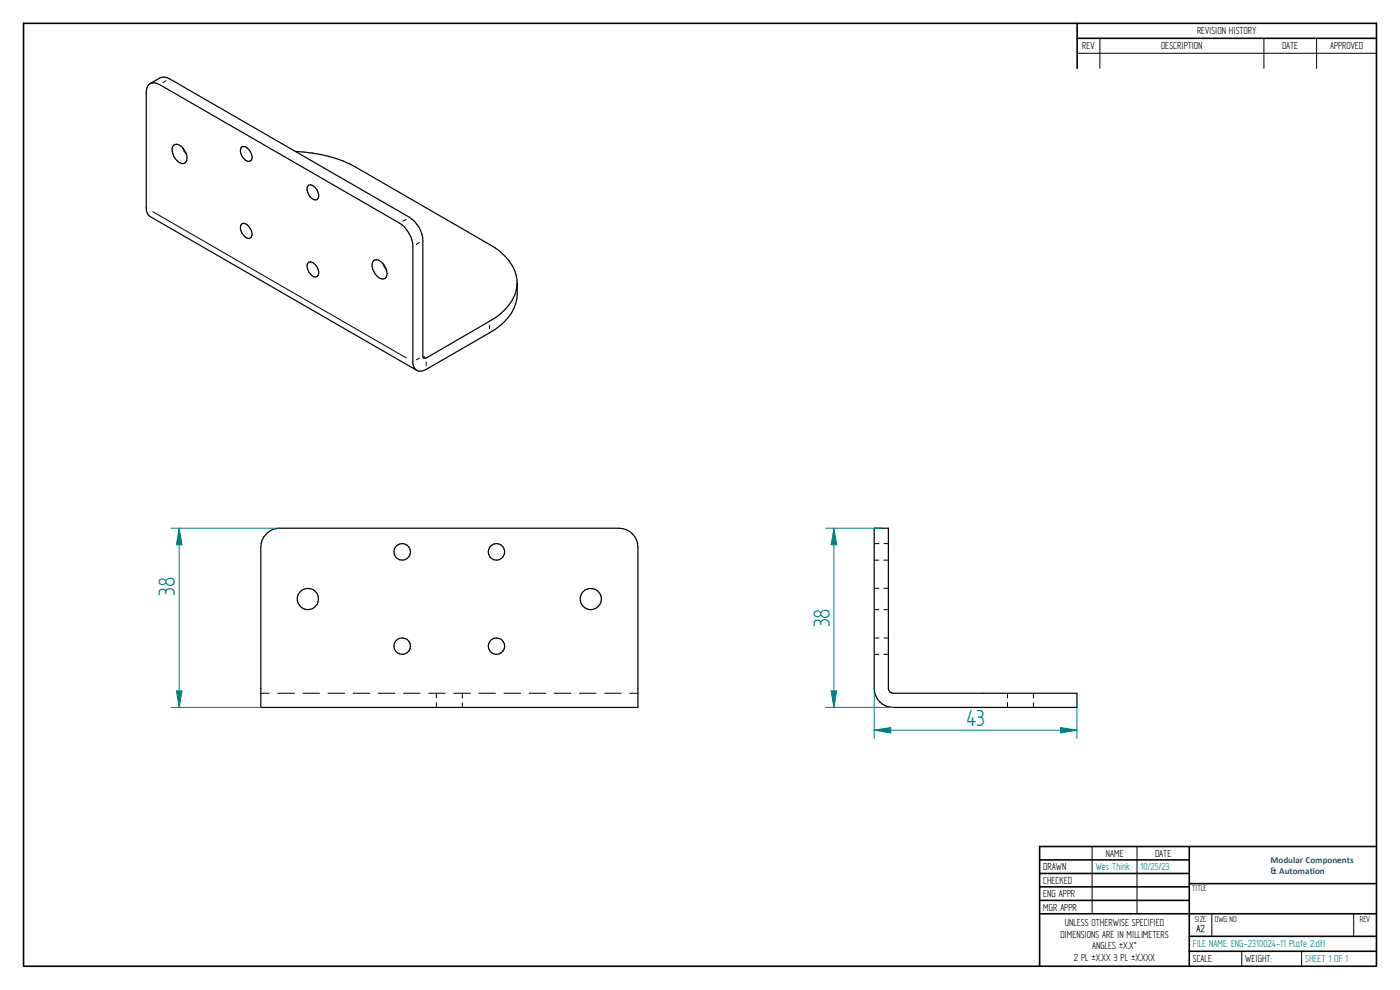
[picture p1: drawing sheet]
<svg xmlns="http://www.w3.org/2000/svg" width="297mm" height="210mm" viewBox="0 0 297 210" stroke-linecap="round" stroke-linejoin="round" font-family="sans-serif">
<g fill="none" stroke="#000" stroke-width=".34">
<path d="M5 5h287v200h-287zM228.5 5v9.5M228.5 8.1h63.5M252.3 179.6v25.4M292 179.6h-71.4v25.4M220.6 182.4h31.7M220.6 185.3h31.7M220.6 188.1h31.7M220.6 191h31.7M220.6 193.8h71.4M252.3 187.5h39.7M252.3 198.6h39.7"/>
<path d="M252.3 201.8h39.7"/>
</g>
<g fill="none" stroke="#000" stroke-width=".21">
<path d="M35.2 17.1l-.7 .4M228.5 11.3h63.5M233.3 8.1v6.4M268.1 8.1v6.4M279.3 8.1v6.4M32.4 44.9l53.8 31M86.2 46.5l-.7 .4M89 51.4l-.7 .5M89 75.9l-.7 .4M90 75.6l.1 .2M90.4 76.8v.8M103.8 69v.8"/>
<path d="M185.5 115.3h1M185.5 118.8h.9M187.5 118.8h1M187.5 115.3h1M185.5 124.8h1M185.5 129.3h.9M185.5 135.3h1M185.5 138.8h.9M187.5 129.3h1M187.5 138.8h1M187.5 124.8h1M187.5 135.3h1"/>
<path d="M55.3 147.1h1.8M58.9 147.1h3.5M64.3 147.1h3.5M69.6 147.1h3.5M74.9 147.1h3.5M80.3 147.1h3.5M85.6 147.1h3.5M90.9 147.1h3.5M92.6 147.1v.9M92.6 149.1v1M96.3 147.1h3.5M98.1 147.1v1"/>
<path d="M98.1 149.1v1M101.6 147.1h3.5M106.9 147.1h3.5M112.3 147.1h3.5M117.6 147.1h3.5M122.9 147.1h3.5M128.3 147.1h3.5M133.6 147.1h1.7M213.7 147.1v.9M213.7 149.1v1M219.2 147.1v1M219.2 149.1v1"/>
<path d="M231.7 179.6v14.2M241.2 179.6v14.2M257.1 193.9v4.7M287.2 193.9v4.7M263.4 201.8v3.2M276.1 201.8v3.2"/>
</g>
<g fill="none" stroke="#000" stroke-width=".25">
<path d="M31.8 17.7a2.08 2.08 0 0 1 2.1 .2l50.9 29.4a6.4 6.4 0 0 1 2.8 4.9v24.6a1.98 1.98 0 0 0 .8 1.8M31.8 17.7l2.2-1.2a2.08 2.08 0 0 1 2 .2l50.9 29.4a6.1 6.1 0 0 1 2.8 4.9v24.8l.4 .2 .3-.1 13.4-7.7a10.3 10.3 0 0 0 5.9-7.7 9.1 9.1 0 0 0-4.6-7.9l-29.5-17.1a28.6 28.6 0 0 0-12.9-3.4M31.8 17.7a2.09 2.09 0 0 0-.8 1.9v24.5a2.09 2.09 0 0 0 .8 1.8l56.6 32.7M36.8 30.8a1.69 1.69 0 0 1 2.3 1.1 2.03 2.03 0 0 1 .1 2.7 2.01 2.01 0 0 1-2.3-1.5 2.28 2.28 0 0 1-.1-2.3zM38.8 31.4l.7 1.3M51.4 31.1a2.05 2.05 0 0 1 2.1 2 .84 .84 0 0 1-.4 1.1 .84 .84 0 0 1-1.1-.2 2.38 2.38 0 0 1-.9-2.6zM65.5 39.3a1.96 1.96 0 0 1 2.1 2 .83 .83 0 0 1-.4 1.1 .83 .83 0 0 1-1-.3 2.43 2.43 0 0 1-.9-2.6zM51.4 47.5a1.83 1.83 0 0 1 1.9 1.5 1.07 1.07 0 0 1-.5 1.6 2.31 2.31 0 0 1-1.7-2.9zM65.5 55.6a1.96 1.96 0 0 1 2.1 2 .84 .84 0 0 1-.3 1.1 .84 .84 0 0 1-1.1-.2 2.43 2.43 0 0 1-.9-2.6zM79.2 55.3a1.44 1.44 0 0 1 2 .6 2.46 2.46 0 0 1 .5 3.2 2.01 2.01 0 0 1-2.4-1.4 2.22 2.22 0 0 1-.1-2.4zM81.2 55.9l.8 1.3M109.7 60a9.7 9.7 0 0 1-4.7 9.9l-14.6 8.5a2.01 2.01 0 0 1-2 .2"/>
<path d="M56.5 113.2a3.7 3.7 0 0 1 2.8-1.1h72a4 4 0 0 1 4 4v34h-80v-34a3.9 3.9 0 0 1 1.2-2.9zM185.5 112.1h3v33.9a1.01 1.01 0 0 0 1 1.1h39v3h-39a4 4 0 0 1-4-4.1z"/>
<circle cx="85.3" cy="117.1" r="1.76"/>
<circle cx="105.3" cy="117.1" r="1.75"/>
<circle cx="65.3" cy="127.1" r="2.26"/>
<circle cx="85.3" cy="137.1" r="1.76"/>
<circle cx="105.3" cy="137.1" r="1.73"/>
<circle cx="125.3" cy="127.1" r="2.26"/>
</g>
<path d="M175.1 112.1h11.9M176.9 112.1l.6 3.5h-1.2zM175.1 150.1h14.4" fill="none" stroke="#008080" stroke-width=".21"/>
<path d="M176.9 112.1l.6 3.5h-1.2z" fill="#008080"/>
<path d="M176.3 146.6h1.2l-.6 3.5z" fill="none" stroke="#008080" stroke-width=".21"/>
<path d="M176.3 146.6h1.2l-.6 3.5z" fill="#008080"/>
<path d="M176.9 112.1v38M185.5 146v10.7M185.5 154.9l3.5-.6v1.2zM228.5 148.6v8.1" fill="none" stroke="#008080" stroke-width=".21"/>
<path d="M185.5 154.9l3.5-.6v1.2z" fill="#008080"/>
<path d="M225 154.3l3.5 .6-3.5 .6z" fill="none" stroke="#008080" stroke-width=".21"/>
<path d="M225 154.3l3.5 .6-3.5 .6z" fill="#008080"/>
<path d="M36.3 112.1h23M38 112.1l.6 3.5h-1.2zM36.3 150.1h19M185.5 154.9h43" fill="none" stroke="#008080" stroke-width=".21"/>
<path d="M38 112.1l.6 3.5h-1.2z" fill="#008080"/>
<path d="M37.4 146.6h1.2l-.6 3.5z" fill="none" stroke="#008080" stroke-width=".21"/>
<path d="M37.4 146.6h1.2l-.6 3.5z" fill="#008080"/>
<path d="M38 112.1v38" fill="none" stroke="#008080" stroke-width=".21"/>
<g font-size="5.6" fill="#008080">
<text x="37.1" y="126.4" transform="rotate(-90 37.1 126.4)">38</text>
<text x="176" y="133.1" transform="rotate(-90 176 133.1)">38</text>
<text x="205" y="154.1">43</text>
</g>
<g font-size="2.5">
<text x="229.6" y="10.5">REV</text>
<text x="246.3" y="10.5">DESCRIPTION</text>
<text x="254" y="7.3">REVISION HISTORY</text>
<text x="272" y="10.5">DATE</text>
<text x="282.2" y="10.5">APPROVED</text>
<text x="221.3" y="184.6">DRAWN</text>
<text x="234.6" y="181.7">NAME</text>
<text x="245.1" y="181.7">DATE</text>
<text x="221.3" y="187.5">CHECKED</text>
<text x="221.3" y="190.3">ENG APPR</text>
<text x="221.3" y="193.2">MGR APPR</text>
<text x="225.9" y="196.4">UNLESS OTHERWISE SPECIFIED</text>
<text x="225" y="198.9">DIMENSIONS ARE IN MILLIMETERS</text>
<text x="227.8" y="203.9">2 PL ±X.XX 3 PL ±X.XXX</text>
<text x="231.7" y="201.4">ANGLES ±X.X°</text>
<text x="253.1" y="204.1">SCALE:</text>
<text x="264.2" y="204.1">WEIGHT:</text>
</g>
<g font-size="2.5" fill="#008080">
<text x="232.5" y="184.6">Wes Think</text>
<text x="242" y="184.6">10/25/23</text>
<text x="253.1" y="201">FILE NAME: ENG-2310024-11 Plate 2.dft</text>
<text x="276.9" y="204.1">SHEET 1 OF 1</text>
</g>
<text font-size="2.4" x="253.8" y="197.6">A2</text>
<g font-size="2">
<text x="252.9" y="189.1">TITLE</text>
<text x="253.4" y="195.5">SIZE</text>
<text x="257.7" y="195.5">DWG NO</text>
<text x="288.5" y="195.5">REV</text>
</g>
<g font-size="1.9" fill="#1f497d">
<text x="269.5" y="183">Modular Components</text>
<text x="269.5" y="185.3">&amp; Automation</text>
</g>
</svg>
